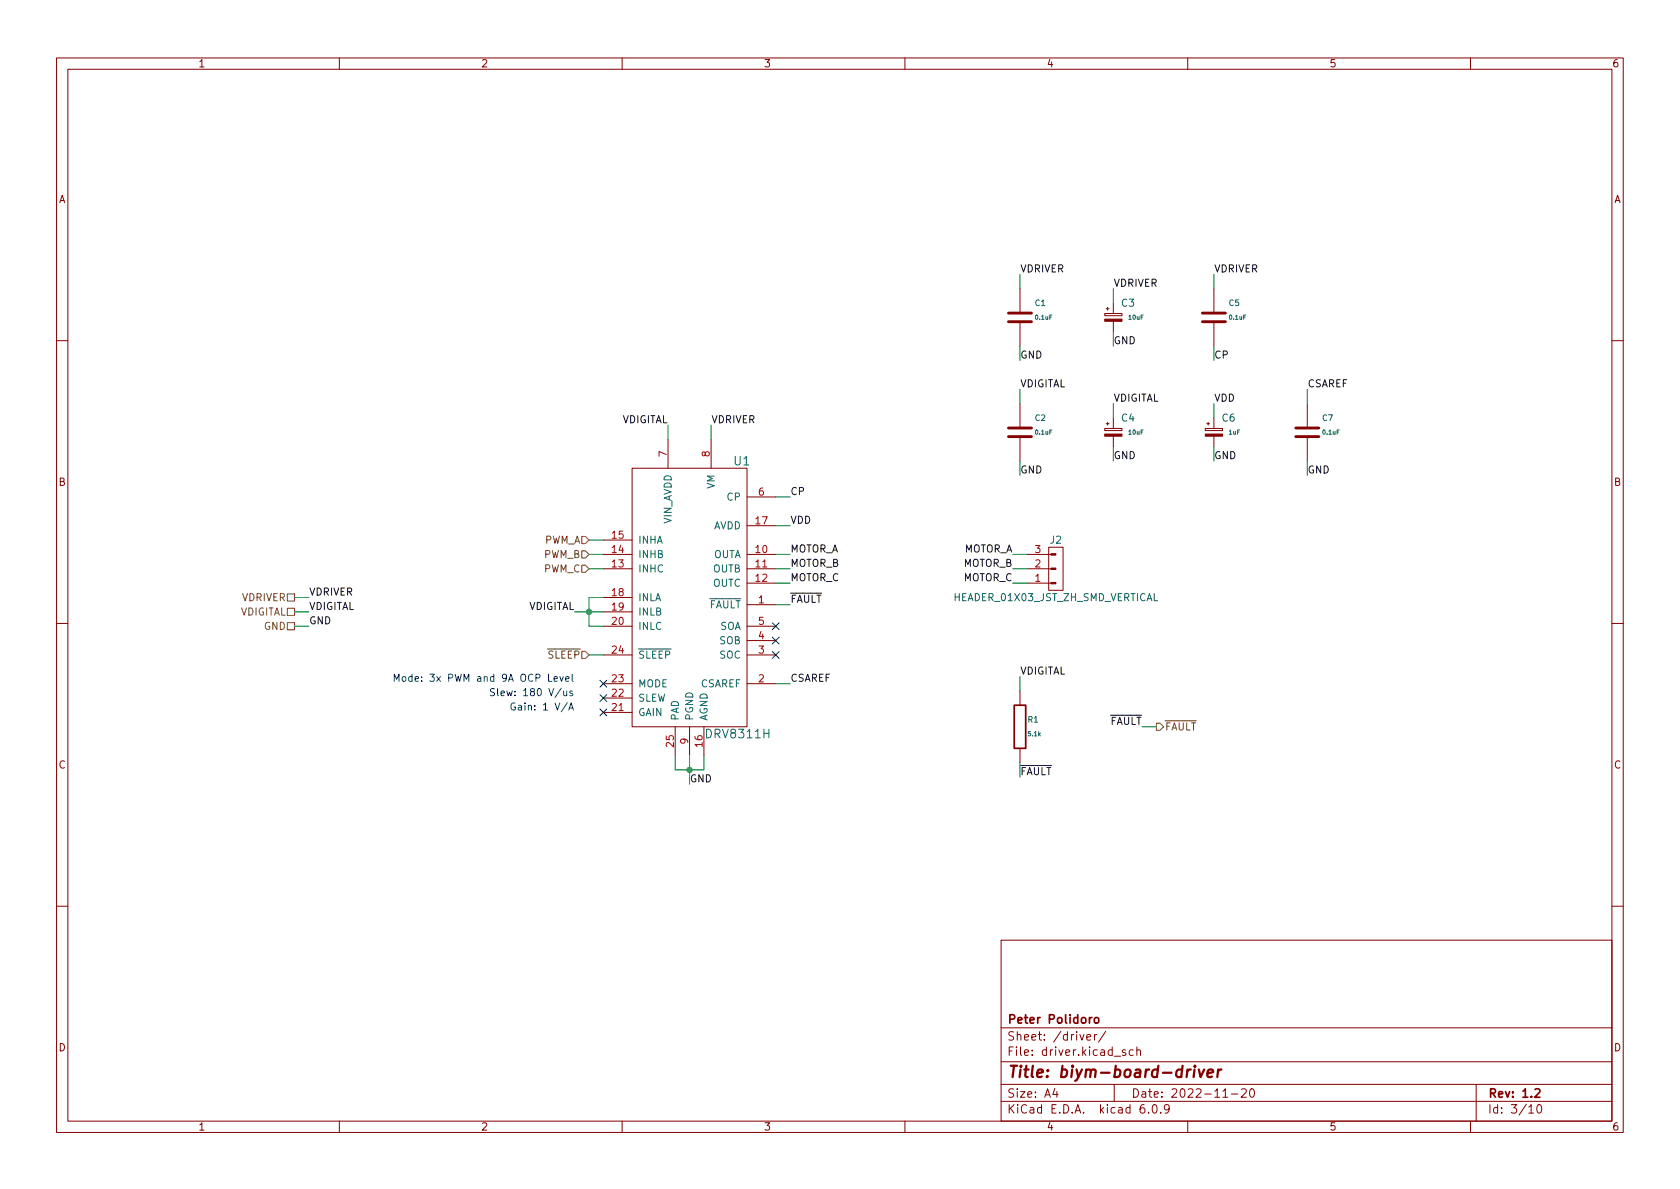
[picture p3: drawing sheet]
<svg xmlns="http://www.w3.org/2000/svg" width="297mm" height="210mm" viewBox="0 0 297 210" stroke-linecap="round" stroke-linejoin="round" font-family="sans-serif">
<g fill="none" stroke="#840000" stroke-width=".18">
<path d="M10 10.2h277v190.1h-277zM12 12.2h273v186.1h-273zM60 10.2v2M110 10.2v2M160 10.2v2M210 10.2v2M260 10.2v2M180.3 51v4.4M180.3 56.9v4.3M195.3 55.4h3.1v.4h-3.1zM195.6 54.6h.5M195.8 54.4v.5"/>
<path d="M196.8 53.6v1.8M196.8 56.8v1.9M214.6 51v4.4M214.6 56.9v4.3M10 60.2h2M118.1 77.7v5.1M125.7 77.7v5.1M180.3 71.4v4.3M180.3 77.2v4.3M195.3 75.8h3.1v.3h-3.1zM195.6 74.9h.5M195.8 74.7v.5"/>
<path d="M196.8 73.9v1.9M196.8 77.1v1.9M213.1 75.8h3.1v.3h-3.1zM213.4 74.9h.5M213.6 74.7v.5M214.6 73.9v1.9M214.6 77.1v1.9M231.1 71.4v4.3M231.1 77.2v4.3M285 60.2h2M106.7 98h5.1M106.7 95.5h5.1"/>
<path d="M111.8 82.8h20.3v45.7h-20.3zM132.1 98h5.1M132.1 93h5.1M132.1 87.9h5.1M181.6 98h4.2M185.4 96.8h2.6v7.6h-2.6zM10 110.2h2M106.7 100.6h5.1M106.7 105.7h5.1M106.7 108.2h5.1M106.7 110.7h5.1M106.7 115.8h5.1"/>
<path d="M132.1 106.9h5.1M132.1 100.6h5.1M132.1 103.1h5.1M132.1 110.7h5.1M132.1 115.8h5.1M132.1 113.3h5.1M181.6 100.6h4.2M181.6 103.1h4.2M285 110.2h2M106.7 120.9h5.1M106.7 126h5.1M106.7 123.4h5.1"/>
<path d="M119.4 128.5v5.1M121.9 128.5v5.1M124.5 128.5v5.1M132.1 120.9h5.1M180.3 122.2v2.5M180.3 132.3v2.6M10 160.2h2M177 166.3h108v32h-108zM285 160.2h2M60 198.3v2M110 198.3v2M160 198.3v2"/>
<path d="M177 194.8h108M177 191.8h108M177 187.8h108M177 181.8h108M186.5 192.5l-.4 1h1M186.9 193v1M192.1 183.4l.8-.1-.1-.3-.4-.1-.3 .2 .1 .8h.6M193.5 182.9v1M193.9 182.9l-.3 .1-.1 .2M195.5 182.4l-1.3 1.9M197 191.8v3M199 185.7l-.4-.1-.2 .2 .1 .3 .5 .1v.4h-.6"/>
<path d="M200.4 185.7l-.5-.1-.3 .3v.4l.2 .3h.6M201 185.8l.2-.2 .4 .1v.9M201 185.1v1.5M202.3 195.3a.59 .59 0 0 0-.7 .7v.5l.1 .3h.4l.3-.1v-.5l-.1-.2-.4-.1-.3 .3M203.1 196.7v.1M203.9 195.4l.2-.1a.81 .81 0 0 1 .6 .7 .81 .81 0 0 1-.3 .8h-.2a.81 .81 0 0 1-.6-.6 .81 .81 0 0 1 .3-.8zM205.2 196.7v.1M206.7 196l-.3 .3h-.3l-.2-.3 .1-.6 .4-.1 .2 .2a.99 .99 0 0 1-.3 1.3h-.3M210 198.3v2M216.2 194h.9M217.7 193.5h1.2M219.5 192.7l.6-.2 .2 .2 .1 .3-1 1h1"/>
<path d="M221.1 192.7l.2-.2a.81 .81 0 0 1 .6 .7 .81 .81 0 0 1-.3 .8h-.2a.81 .81 0 0 1-.3-1.3zM260 198.3v2M261 191.8v6.5M270.3 195.8l.4-.5v1.5M270.3 196.8h.9M271.9 195.4l.2-.1a.81 .81 0 0 1 .6 .7 .81 .81 0 0 1-.3 .8h-.2a.81 .81 0 0 1-.6-.6 .81 .81 0 0 1 .3-.8z"/>
</g>
<path d="M179.3 124.7h2.1v7.6h-2.1zM193.1 179.9l-.3 .1-.2 .2M193.6 180.1l.2-.2 .4 .2 .1 .5-.2 .3h-.3l-.2-.1zM271.4 192.7l.6-.2 .2 .2 .1 .3-1 1h1" fill="none" stroke="#840000" stroke-width=".3"/>
<path d="M210.5 189.1l-.4 .1-.2 .3M211.2 189.1l-.2 1.4M211.3 188.5l-.1 .1 .1 .1 .1-.1-.1-.1v.2M212 189.1l.3 1.4 .6-1.4M213.5 189.8l1-.2-.1-.4-.1-.1-.6 .1-.2 1 .2 .3 .6-.1M215.4 189.1l-.2 1.4M216 189.1l-.4 .1-.3 .3" fill="none" stroke="#840000" stroke-width=".4"/>
<path d="M178.3 56.9h4.1M178.3 55.4h4.1M212.6 56.9h4.1M212.6 55.4h4.1M178.3 77.2h4.1M178.3 75.7h4.1M229.1 77.2h4.1M229.1 75.7h4.1" fill="none" stroke="#840000" stroke-width=".51"/>
<g fill="#840000" stroke="#840000" stroke-width=".18">
<path d="M195.3 76.8h3.1v.3h-3.1z"/>
<path d="M195.3 56.4h3.1v.4h-3.1z"/>
<path d="M185.8 97.9h.9v.3h-.9z"/>
<path d="M185.8 100.5h.9v.2h-.9z"/>
<path d="M185.8 103h.9v.2h-.9z"/>
<path d="M213.1 76.8h3.1v.3h-3.1z"/>
</g>
<path d="M102.9 94.9h.6l.6 .6-.6 .6h-.6zM102.9 99.9h.6l.6 .7-.6 .6h-.6zM102.9 97.4h.6l.6 .6-.6 .7h-.6zM50.8 107.6h1.3v1.2h-1.3zM50.8 110.1h1.3v1.3h-1.3zM50.8 105h1.3v1.3h-1.3zM102.9 115.2h.6l.6 .6-.6 .7h-.6zM204.5 127.9h.6l.6 .6-.6 .7h-.6z" fill="none" stroke="#725600" stroke-width=".18"/>
<path d="M71.2 119.7l.3-.1 .3 .3v.3l-.3 .3-.3-.1-.1-.2zM72.9 119.7l-.4-.1-.2 .3 .1 .5h.5M72.9 119.2v1.3M101.2 119.2v1.1l.1 .2M69.7 120.5v-1.3l.4 .9 .5-.9v1.3M87.4 121.8h-.5l-.1 .1v.3l.5 .3 .1 .3-.2 .2h-.5M88 121.8v1l.2 .2M88.6 122.6l.6-.1-.1-.3h-.3l-.2 .2v.6h.5M91.1 124.4a.59 .59 0 0 0-.8 .5 .59 .59 0 0 0 .8 .6v-.5h-.2M92.2 125l-.4 .1-.2 .2 .2 .3 .4-.1" fill="none" stroke="#0000c2" stroke-width=".18"/>
<g fill="none" stroke="#009600" stroke-width=".18">
<path d="M180.3 48.5v2.5M196.8 51v2.6M196.8 58.7v2.5M214.6 48.5v2.5M118.1 75.2v2.5M125.7 75.2v2.5M180.3 61.2v2.5M180.3 68.8v2.6M196.8 71.4v2.5M196.8 79v2.5M214.6 61.2v2.5M214.6 71.4v2.5"/>
<path d="M214.6 79v2.5M231.1 68.8v2.6M104.1 98h2.6M104.1 95.5h2.6M137.2 87.9h2.5M137.2 98h2.5M137.2 93h2.5M179.1 98h2.5M180.3 81.5v2.6M231.1 81.5v2.6M52.1 110.7h2.5M52.1 108.2h2.5"/>
<path d="M52.1 105.7h2.5M101.6 108.2h5.1M104.1 115.8h2.6M104.1 100.6h2.6M106.7 105.7h-2.6v5h2.6M137.2 100.6h2.5M137.2 103.1h2.5M137.2 106.9h2.5M179.1 100.6h2.5M179.1 103.1h2.5M180.3 119.6v2.6M119.4 133.6v2.5h5.1v-2.5"/>
<path d="M121.9 133.6v5.1M137.2 120.9h2.5M180.3 134.9v2.5M201.9 128.5h2.6"/>
</g>
<path d="M136.6 112.7l1.2 1.2M136.6 115.2l1.2 1.2M136.6 110.1l1.2 1.2M137.8 112.7l-1.2 1.2M137.8 115.2l-1.2 1.2M137.8 110.1l-1.2 1.2M106.1 120.3l1.2 1.2M106.1 125.4l1.2 1.2M106.1 122.8l1.2 1.2M107.3 120.3l-1.2 1.2M107.3 125.4l-1.2 1.2M107.3 122.8l-1.2 1.2" fill="none" stroke="#000084" stroke-width=".18"/>
<g fill="#009600" stroke="#009600" stroke-width=".18">
<circle cx="104.1" cy="108.2" r=".46"/>
<circle cx="121.9" cy="136.1" r=".46"/>
</g>
<text font-size="2.8" fill="#840000" x="178" y="190.6">Title: biym-board-driver</text>
<g font-size="2.1" fill="#006464">
<text x="129.8" y="82.3">U1</text>
<text x="125.1" y="130.6">DRV8311H</text>
</g>
<g font-size="2.1" fill="#840000">
<text x="178" y="184">Sheet: /driver/</text>
<text x="178" y="181">Peter Polidoro</text>
<text x="178" y="186.7">File: driver.kicad_sch</text>
<text x="178" y="196.9">KiCad E.D.A. kicad 6.0.9</text>
<text x="178" y="194.1">Size: A4</text>
<text x="200" y="194.1">Date: 2022-11-20</text>
<text x="263" y="194.1">Rev: 1.2</text>
<text x="263" y="196.9">Id: 3/10</text>
</g>
<g font-size="1.8" fill="#840000">
<text x="35" y="11.9">1</text>
<text x="85" y="11.9">2</text>
<text x="135" y="11.9">3</text>
<text x="185" y="11.9">4</text>
<text x="235" y="11.9">5</text>
<text x="285" y="11.9">6</text>
<text x="10.3" y="35.9">A</text>
<text x="285.3" y="35.9">A</text>
<text x="10.3" y="85.9">B</text>
<text x="285.3" y="85.9">B</text>
<text x="10.3" y="135.9">C</text>
<text x="285.3" y="135.9">C</text>
<text x="10.3" y="185.9">D</text>
<text x="285.3" y="185.9">D</text>
<text x="35" y="199.9">1</text>
<text x="85" y="199.9">2</text>
<text x="135" y="199.9">3</text>
<text x="185" y="199.9">4</text>
<text x="235" y="199.9">5</text>
<text x="285" y="199.9">6</text>
</g>
<g font-size="1.8" fill="#0f0f0f">
<text x="180.3" y="48.2">VDRIVER</text>
<text x="196.8" y="50.7">VDRIVER</text>
<text x="214.6" y="48.2">VDRIVER</text>
<text x="180.3" y="63.4">GND</text>
<text x="196.8" y="60.9">GND</text>
<text x="214.6" y="63.4">CP</text>
<text x="180.3" y="68.5">VDIGITAL</text>
<text x="196.8" y="71">VDIGITAL</text>
<text x="214.6" y="71">VDD</text>
<text x="231.1" y="68.5">CSAREF</text>
<text x="109.9" y="74.8">VDIGITAL</text>
<text x="125.7" y="74.8">VDRIVER</text>
<text x="180.3" y="83.7">GND</text>
<text x="196.8" y="81.2">GND</text>
<text x="214.6" y="81.2">GND</text>
<text x="231.1" y="83.7">GND</text>
<text x="139.7" y="87.5">CP</text>
<text x="139.7" y="92.6">VDD</text>
<text x="139.7" y="100.2">MOTOR_B</text>
<text x="139.7" y="97.7">MOTOR_A</text>
<text x="170.2" y="97.7">MOTOR_A</text>
<text x="170.2" y="100.2">MOTOR_B</text>
<text x="54.6" y="107.8">VDIGITAL</text>
<text x="54.6" y="105.3">VDRIVER</text>
<text x="93.3" y="107.8">VDIGITAL</text>
<text x="139.7" y="106.6">~{FAULT}</text>
<text x="139.7" y="102.8">MOTOR_C</text>
<text x="170.2" y="102.8">MOTOR_C</text>
<text x="54.6" y="110.4">GND</text>
<text x="180.3" y="119.3">VDIGITAL</text>
<text x="139.7" y="120.5">CSAREF</text>
<text x="194.8" y="128.2">~{FAULT}</text>
<text x="180.3" y="137.1">~{FAULT}</text>
<text x="121.9" y="138.3">GND</text>
</g>
<g font-size="1.8" fill="#006464">
<text x="198.3" y="54.2">C3</text>
<text x="198.3" y="74.5">C4</text>
<text x="216.1" y="74.5">C6</text>
<text x="126.4" y="86.5" transform="rotate(-90 126.4 86.5)">VM</text>
<text x="128.6" y="88.5">CP</text>
<text x="118.7" y="92.8" transform="rotate(-90 118.7 92.8)">VIN_AVDD</text>
<text x="126.1" y="93.6">AVDD</text>
<text x="112.8" y="101.2">INHC</text>
<text x="112.8" y="98.7">INHB</text>
<text x="112.8" y="96.1">INHA</text>
<text x="126.1" y="98.7">OUTA</text>
<text x="126.1" y="101.2">OUTB</text>
<text x="185.7" y="96.1">J2</text>
<text x="112.8" y="106.3">INLA</text>
<text x="123.9" y="107.6">~{FAULT}</text>
<text x="126.1" y="103.8">OUTC</text>
<text x="168.8" y="106.3">HEADER_01X03_JST_ZH_SMD_VERTICAL</text>
<text x="112.8" y="108.8">INLB</text>
<text x="112.8" y="111.4">INLC</text>
<text x="127.2" y="113.9">SOB</text>
<text x="127.2" y="111.4">SOA</text>
<text x="112.8" y="116.5">~{SLEEP}</text>
<text x="127.2" y="116.5">SOC</text>
<text x="112.8" y="124.1">SLEW</text>
<text x="112.8" y="121.5">MODE</text>
<text x="123.8" y="121.5">CSAREF</text>
<text x="112.8" y="126.6">GAIN</text>
<text x="120" y="127.5" transform="rotate(-90 120 127.5)">PAD</text>
<text x="122.6" y="127.5" transform="rotate(-90 122.6 127.5)">PGND</text>
<text x="125.1" y="127.5" transform="rotate(-90 125.1 127.5)">AGND</text>
</g>
<g font-size="1.8" fill="#a90000">
<text x="117.9" y="80.8" transform="rotate(-90 117.9 80.8)">7</text>
<text x="125.5" y="80.8" transform="rotate(-90 125.5 80.8)">8</text>
<text x="134.1" y="87.6">6</text>
<text x="108.2" y="95.2">15</text>
<text x="133.6" y="92.7">17</text>
<text x="108.2" y="100.3">13</text>
<text x="108.2" y="97.8">14</text>
<text x="133.6" y="97.8">10</text>
<text x="133.6" y="100.3">11</text>
<text x="183" y="100.3">2</text>
<text x="183" y="97.8">3</text>
<text x="108.2" y="105.4">18</text>
<text x="108.2" y="107.9">19</text>
<text x="133.6" y="102.9">12</text>
<text x="134.1" y="106.7">1</text>
<text x="183" y="102.9">1</text>
<text x="108.2" y="110.5">20</text>
<text x="134.1" y="113">4</text>
<text x="134.1" y="110.5">5</text>
<text x="108.2" y="115.6">24</text>
<text x="134.1" y="115.6">3</text>
<text x="108.2" y="125.7">21</text>
<text x="108.2" y="123.2">22</text>
<text x="108.2" y="120.6">23</text>
<text x="134.1" y="120.6">2</text>
<text x="121.7" y="131.6" transform="rotate(-90 121.7 131.6)">9</text>
<text x="119.1" y="132" transform="rotate(-90 119.1 132)">25</text>
<text x="124.2" y="132" transform="rotate(-90 124.2 132)">16</text>
</g>
<g font-size="1.8" fill="#725600">
<text x="96.1" y="96.1">PWM_A</text>
<text x="96.1" y="101.2">PWM_C</text>
<text x="96.1" y="98.7">PWM_B</text>
<text x="42.7" y="106.3">VDRIVER</text>
<text x="42.4" y="108.8">VDIGITAL</text>
<text x="46.7" y="111.4">GND</text>
<text x="95.5" y="116.5">~{SLEEP}</text>
<text x="205.9" y="129.2">~{FAULT}</text>
</g>
<g font-size="1.8" fill="#0000c2">
<text x="73.4" y="120.5">Mode: 3x PWM and 9A OCP Level</text>
<text x="89.3" y="123.1">Slew: 180 V/us</text>
<text x="92.2" y="125.6">Gain: 1 V/A</text>
</g>
<g font-size="1.4" fill="#006464">
<text x="183" y="54.1">C1</text>
<text x="217.3" y="54.1">C5</text>
<text x="183" y="74.4">C2</text>
<text x="233.8" y="74.4">C7</text>
<text x="181.8" y="127.8">R1</text>
</g>
<g font-size="1.1" fill="#006464">
<text x="183.1" y="56.5">0.1uF</text>
<text x="199.6" y="56.5">10uF</text>
<text x="217.4" y="56.5">0.1uF</text>
<text x="183.1" y="76.8">0.1uF</text>
<text x="199.6" y="76.8">10uF</text>
<text x="217.3" y="76.8">1uF</text>
<text x="233.9" y="76.8">0.1uF</text>
<text x="181.8" y="130.2">5.1k</text>
</g>
</svg>
